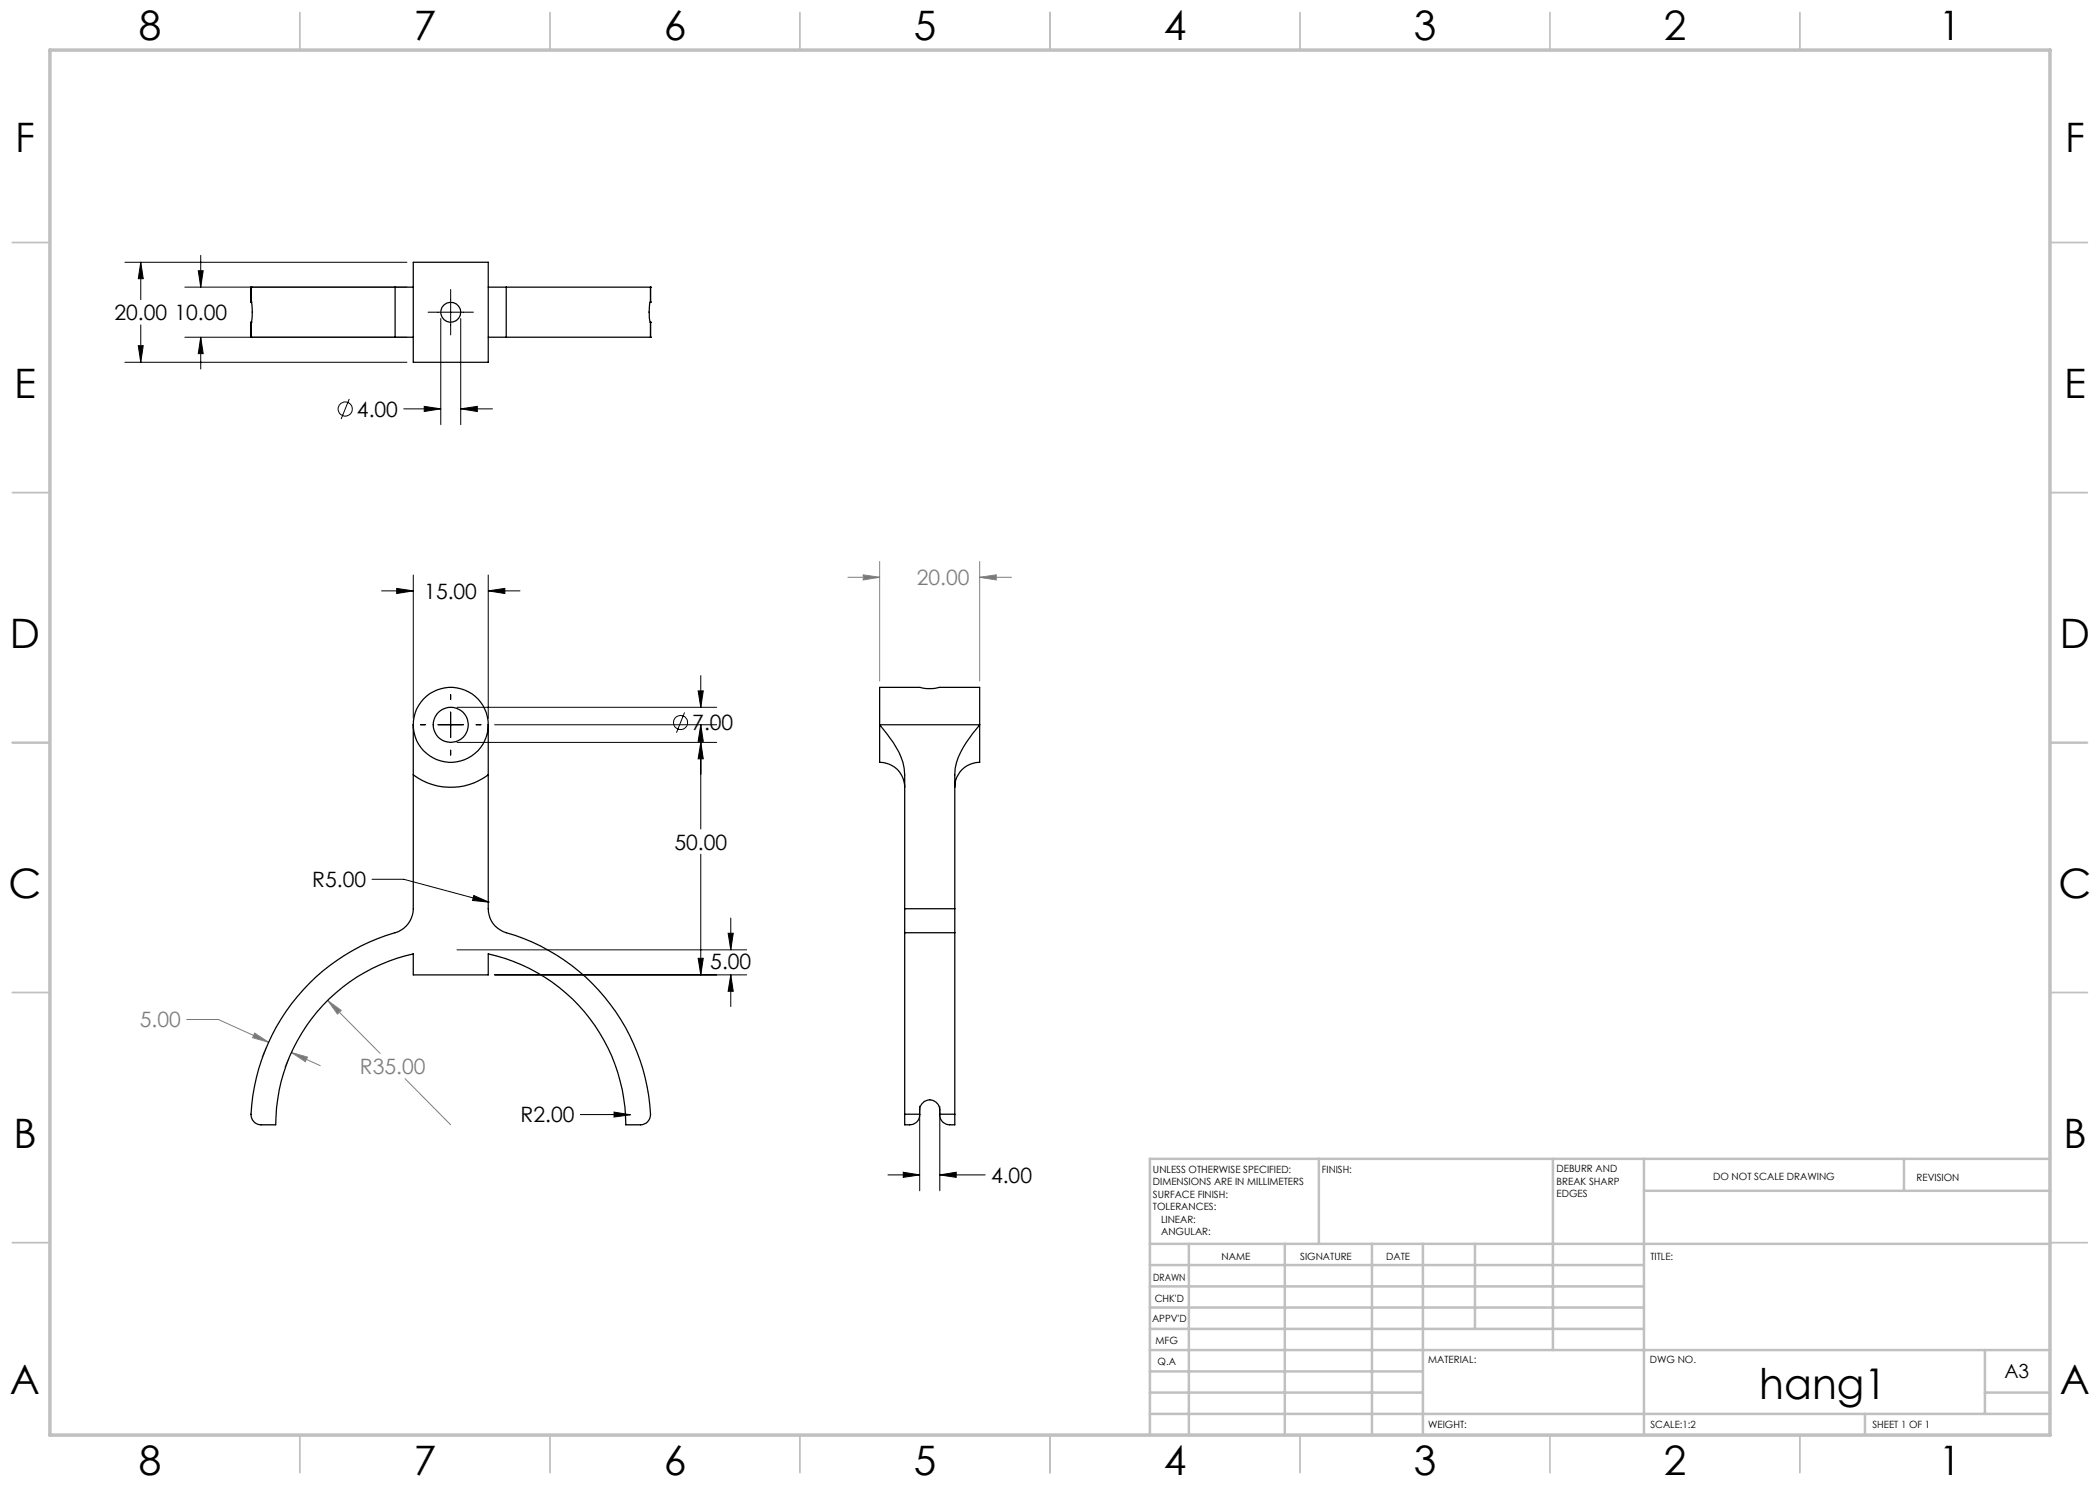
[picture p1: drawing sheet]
<svg xmlns="http://www.w3.org/2000/svg" width="420mm" height="297mm" viewBox="0 0 420 297" stroke-linecap="round" stroke-linejoin="round" font-family="sans-serif">
<g fill="none" stroke="#000" stroke-width=".2">
<path d="M25 52.5h56.4M28.2 52.5l.4 3.2h-.9zM28.2 52.5v7.4M37 57.4h44.4M39.7 54.1h.9l-.5 3.3zM40.1 51.1v6.3M90.1 57.9v9.1M25 72.5h56.4M27.7 69.1h.9l-.4 3.4zM28.2 65v7.5M37 67.4h44.4M40.1 67.4l.5 3.3h-.9z"/>
<path d="M40.1 67.4v6.4M69.8 79.8l-1.6 4M85.6 62.4h9.1M88.2 63.7v21.2M92.1 63.7v21.2M80.8 81.8h7.4M84.8 81.3l3.4 .5-3.4 .5zM92.1 81.8l3.4-.5v1zM92.1 81.8h6.4M76.3 118.2h6.4M79.3 117.7l3.4 .5-3.4 .5zM82.7 115v28.7"/>
<path d="M97.6 118.2l3.4-.5v1zM97.6 115v28.7M97.6 118.2h6.4M90.1 138.9v1M139.6 138.2h1.1l-.5 3.3zM140.2 135.1v6.4M84.1 145h1M87.6 145h5.1M90.1 142.4v5.1M90.1 150v1M91.4 148.5h51.9M91.4 141.5h51.9"/>
<path d="M95.2 145h1M98.9 145h44.4M136.9 142.5l-1.6 4M140.2 145l.5 3.3h-1.1zM140.2 148.5l.5 3.3h-1.1zM140.2 145v20.8M74.4 175.9h6.4l17 4.5M94.8 179.1l3 1.3-3.3-.3zM140.2 170.8v24.2M91.4 190h57.9M98.9 195h50.4M139.6 191.7h1.1l-.5 3.3z"/>
<path d="M145.6 186.7h1l-.4 3.3zM146.2 195l.4 3.3h-1zM146.2 183.6v6.4M146.2 195v6.3M116.1 222.9l10 .1M122.8 222.4l3.3 .6-3.3 .4zM177.6 235h6.3M180.7 234.5l3.2 .5-3.2 .5zM183.9 221.2v17M188 235l3.2-.5v1zM188 221.2v17M188 235h9"/>
<circle cx="69" cy="81.8" r="1.41"/>
<circle cx="136.1" cy="144.5" r="1.4"/>
</g>
<g fill="none" stroke="#808080" stroke-width=".2">
<path d="M169.6 115.5h6.3M172.6 115l3.3 .5-3.3 .5zM175.9 112.3v23.9M195.9 112.3v23.9M195.9 115.5h6.4M195.9 115.5l3.3-.5v1zM37.3 203.9h6.4l10 4.6M50.9 206.6l2.8 1.9-3.2-1zM53.2 209.6l-.8 1.7M57.7 211.7l-.7 1.7M58.3 210.5l5.8 2.6M58.3 210.5l3.2 .9-.4 .9z"/>
<path d="M65.5 200.1l2.7 2-.7 .7zM65.5 200.1l10.5 10.6M81 215.7l9.1 9.3"/>
</g>
<g fill="none" stroke="#c0c0c0" stroke-width=".35">
<path d="M60 2.5v7.5M110 2.5v7.5M160 2.5v7.5M210 2.5v7.5M260 2.5v7.5M310 2.5v7.5M360 2.5v7.5M2.5 48.5h7.5M410 48.5h7.5M2.5 98.5h7.5M410 98.5h7.5M2.5 148.5h7.5"/>
<path d="M410 148.5h7.5M2.5 198.5h7.5M410 198.5h7.5M2.5 248.5h7.5M410 248.5h7.5M60 287v7.5M110 287v7.5M160 287v7.5M210 287v7.5M260 287v7.5M310 287v7.5M360 287v7.5"/>
</g>
<g fill="none" stroke="#c0c0c0" stroke-width=".5">
<path d="M263.8 231.8v17M310.6 231.8v38.2M328.8 231.8v55.2M328.8 238.2h81.2M380.8 231.8v6.4M410 231.8h-180v55.2M230 248.8h180M230 257.3h98.8M230 253h98.8M237.8 248.8v38.2M257 248.8v38.2M274.4 248.8v38.2"/>
<path d="M284.6 248.8v38.2M295 248.8v17M230 265.8h98.8M230 261.5h98.8M230 278.5h54.6M230 274.3h54.6M230 270h180M397 278.5h13M397 270v12.8M230 282.8h180M373 282.8v4.2"/>
</g>
<path d="M10 10h400v277h-400z" fill="none" stroke="#c0c0c0" stroke-width=".7"/>
<path d="M139.6 191.7h1.1l-.5 3.3zM140.2 145l.5 3.3h-1.1zM97.6 118.2l3.4-.5v1zM79.3 117.7l3.4 .5-3.4 .5zM140.2 148.5l.5 3.3h-1.1zM139.6 138.2h1.1l-.5 3.3zM94.8 179.1l-.3 1 3.3 .3zM122.8 222.4v1l3.3-.4zM145.6 186.7h1l-.4 3.3zM146.2 195l.4 3.3h-1zM40.1 67.4l.5 3.3h-.9zM39.7 54.1h.9l-.5 3.3zM27.7 69.1h.9l-.4 3.4zM28.2 52.5l.4 3.2h-.9zM92.1 81.8l3.4-.5v1zM84.8 81.3l3.4 .5-3.4 .5zM180.7 234.5l3.2 .5-3.2 .5zM188 235l3.2-.5v1z" fill="#000"/>
<path d="M65.5 200.1l2 2.7 .7-.7zM58.3 210.5l3.2 .9-.4 .9zM50.9 206.6l2.8 1.9-3.2-1zM195.9 115.5l3.3-.5v1zM172.6 115l3.3 .5-3.3 .5z" fill="#808080"/>
<g fill="none" stroke="#000" stroke-width=".25">
<path d="M50.2 57.4h28.8M50.2 57.4h.1M50.2 57.4v3M79 57.4h3.7M79 57.4v10M82.7 52.5h14.9v20h-14.9zM97.6 57.4h3.6M101.2 57.4h28.9M101.2 57.4v10M130.1 57.4h.1M130.1 57.4v3M50.2 60.4l.2 1a5.8 5.8 0 0 1-.2 3"/>
<path d="M50.2 67.4h28.8M50.2 60.4h.1M50.2 64.4h.1M50.2 67.4h.1M50.2 64.4v3M79 67.4h3.7M97.6 67.4h3.6M101.2 67.4h28.9M130.1 60.4a7.8 7.8 0 0 0 0 4M130.1 60.4h.1M130.1 64.4h.1M130.1 67.4h.1"/>
<path d="M130.1 64.4v3M82.7 145a7.5 7.5 0 0 0 7.5 7.5 7.5 7.5 0 0 0 7.4-7.5M82.7 155a12.6 12.6 0 0 0 14.9 0M82.7 145v10M82.7 145a7.5 7.5 0 0 1 7.5-7.5 7.5 7.5 0 0 1 7.4 7.5M82.7 155v26.7a5 5 0 0 1-3.7 4.8 39.8 39.8 0 0 0-28.8 36.8l.3 .7a1.85 1.85 0 0 0 1.7 1h2.9a35 35 0 0 1 27.6-34.2v4.2h14.9v-4.2a35 35 0 0 1 27.6 34.2h2.9a2.05 2.05 0 0 0 2-2.2 40.1 40.1 0 0 0-29.5-36.5 5 5 0 0 1-3-4.6v-26.7M97.6 145v10M175.9 145v7.5a4.9 4.9 0 0 1 5 5M175.9 145v-7.5h8.1a8 8 0 0 0 3.9 0h8v7.5M175.9 145a22.2 22.2 0 0 1 4.7 7.5l.3 2.5v26.7M175.9 145h20M195.9 145v7.5a4.9 4.9 0 0 0-4.9 5"/>
<path d="M195.9 145a19.3 19.3 0 0 0-4.9 8.7v28M180.9 186.5v36.3M180.9 181.7v4.8M180.9 186.5h10.1M180.9 181.7h10.1M191 186.5v36.3M191 181.7v4.8M180.9 222.8v2.2a2.31 2.31 0 0 0 3-1.7v-.5M180.9 222.8h3M183.9 222.8v-.3a2.08 2.08 0 0 1 2.1-2.5 2.08 2.08 0 0 1 2 2.6v.2M188 222.8a1.95 1.95 0 0 0 1.9 2.2h1.1v-2.2M188 222.8h3"/>
<circle cx="90.1" cy="62.5" r="2"/>
<circle cx="90.1" cy="145" r="3.5"/>
</g>
<text font-size="8.5" x="351.9" y="279.7">hang1</text>
<g font-size="8.1">
<text x="27.8" y="8">8</text>
<text x="82.8" y="8">7</text>
<text x="132.8" y="8">6</text>
<text x="182.8" y="8">5</text>
<text x="232.8" y="8">4</text>
<text x="282.8" y="8">3</text>
<text x="332.8" y="8">2</text>
<text x="387.8" y="8">1</text>
<text x="3" y="30.4">F</text>
<text x="413" y="30.4">F</text>
<text x="2.8" y="79.6">E</text>
<text x="412.8" y="79.6">E</text>
<text x="2" y="129.6">D</text>
<text x="412" y="129.6">D</text>
<text x="1.7" y="179.6">C</text>
<text x="411.7" y="179.6">C</text>
<text x="2.7" y="229.6">B</text>
<text x="412.7" y="229.6">B</text>
<text x="2" y="278.9">A</text>
<text x="412" y="278.9">A</text>
<text x="27.8" y="295">8</text>
<text x="82.8" y="295">7</text>
<text x="132.8" y="295">6</text>
<text x="182.8" y="295">5</text>
<text x="232.8" y="295">4</text>
<text x="282.8" y="295">3</text>
<text x="332.8" y="295">2</text>
<text x="387.8" y="295">1</text>
</g>
<g font-size="4.2">
<text x="22.9" y="64">20.00</text>
<text x="34.9" y="64">10.00</text>
<text x="71.4" y="83.3">4.00</text>
<text x="84.9" y="119.8">15.00</text>
<text x="138.5" y="146">7.00</text>
<text x="134.9" y="169.9">50.00</text>
<text x="62.5" y="177.5">R5.00</text>
<text x="142.1" y="193.7">5.00</text>
<text x="104.1" y="224.5">R2.00</text>
<text x="198.2" y="236.6">4.00</text>
</g>
<g font-size="4.2" fill="#808080">
<text x="183.4" y="117.1">20.00</text>
<text x="28" y="205.5">5.00</text>
<text x="72" y="214.8">R35.00</text>
</g>
<text font-size="3.9" x="400.9" y="275.5">A3</text>
<g font-size="2">
<text x="230.6" y="234.6">UNLESS OTHERWISE SPECIFIED:</text>
<text x="230.6" y="237.1">DIMENSIONS ARE IN MILLIMETERS</text>
<text x="230.6" y="239.6">SURFACE FINISH:</text>
<text x="264.4" y="234.6">FINISH:</text>
<text x="311.3" y="234.5">DEBURR AND</text>
<text x="311.3" y="237">BREAK SHARP</text>
<text x="311.3" y="239.5">EDGES</text>
<text x="342.6" y="236">DO NOT SCALE DRAWING</text>
<text x="383.3" y="236.2">REVISION</text>
<text x="230.6" y="242.1">TOLERANCES:</text>
<text x="232.2" y="244.6">LINEAR:</text>
<text x="232.2" y="247.1">ANGULAR:</text>
<text x="244.3" y="252">NAME</text>
<text x="260" y="251.9">SIGNATURE</text>
<text x="277.2" y="251.9">DATE</text>
<text x="330.1" y="251.9">TITLE:</text>
<text x="230.6" y="256.1">DRAWN</text>
<text x="230.9" y="260.3">CHK'D</text>
<text x="230.4" y="264.4">APPV'D</text>
<text x="231.1" y="268.8">MFG</text>
<text x="231.5" y="273">Q.A</text>
<text x="285.6" y="272.5">MATERIAL:</text>
<text x="330" y="272.5">DWG NO.</text>
<text x="285.6" y="285.5">WEIGHT:</text>
<text x="330.1" y="285.6">SCALE:1:2</text>
<text x="374.5" y="285.6">SHEET 1 OF 1</text>
</g>
</svg>
